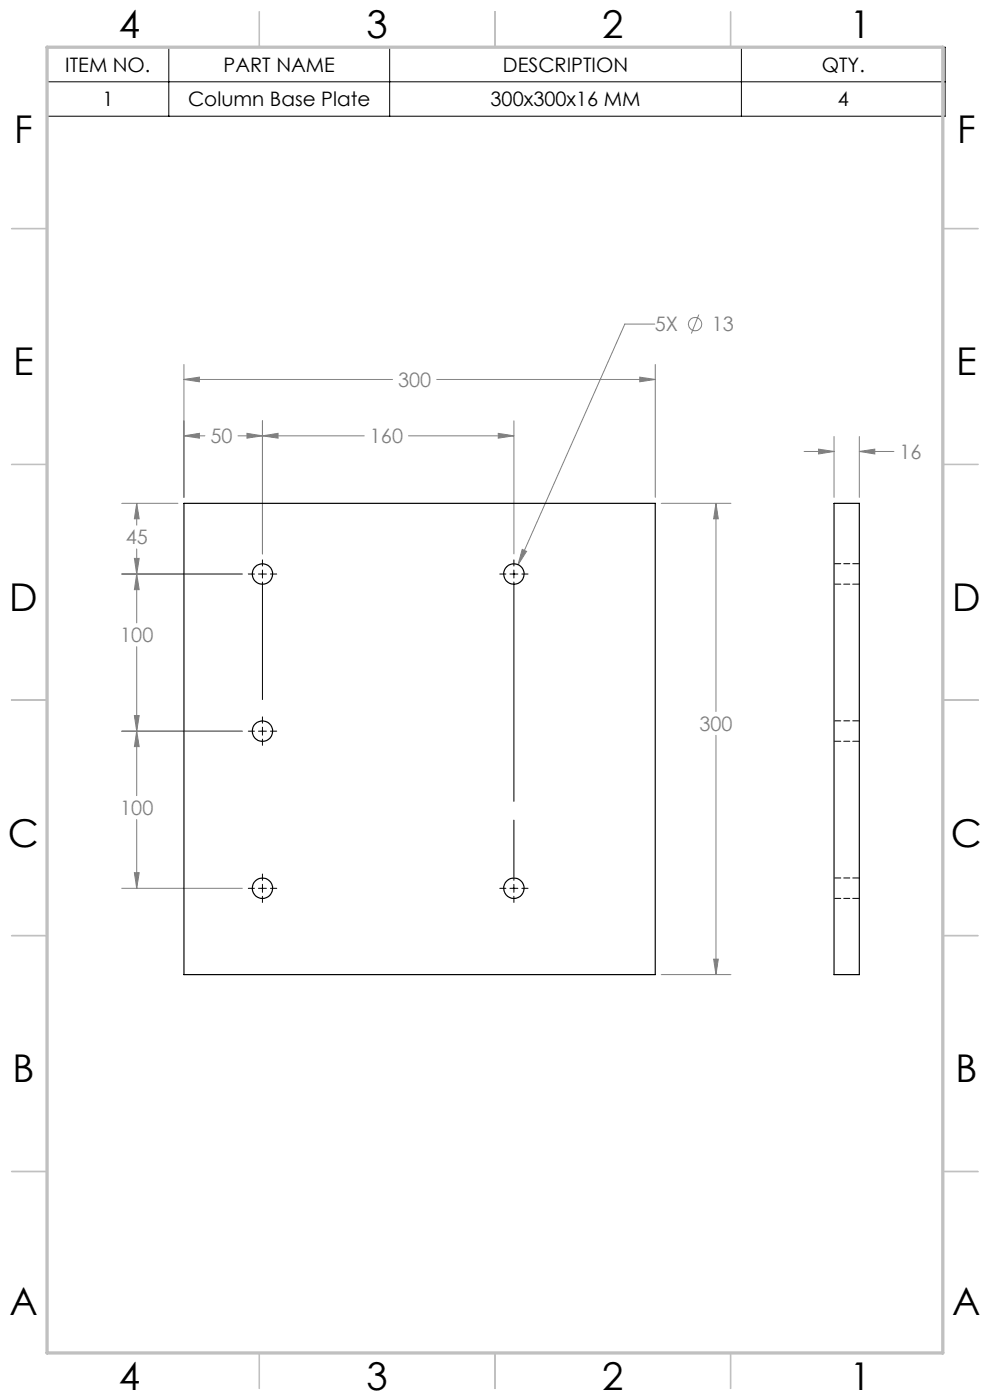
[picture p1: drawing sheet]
<svg xmlns="http://www.w3.org/2000/svg" width="210mm" height="297mm" viewBox="0 0 210 297" stroke-linecap="round" stroke-linejoin="round" font-family="sans-serif">
<g fill="none" stroke="#808080" stroke-width=".21">
<path d="M39 77.3v28.2M138.9 68.8h-6.4l-22.6 51M139 77.3v28.2M148.2 66.7l-1.6 4.1M39 80.5l3.3-.5v1zM39 92.5l3.3-.6v1.1zM39 80.5h44.3M39 92.5h4.5M50.5 92.5h26.8M52.4 91.9l3.3 .6-3.3 .5zM55.7 92.5l3.3-.6v1.1zM55.7 89.3v28.2"/>
<path d="M86.6 92.5h22.4M92.6 80.5h46.4M105.7 91.9l3.3 .6-3.3 .5zM109 89.3v28.2M135.7 80l3.3 .5-3.3 .5zM170.6 95.8h6.3M173.6 95.3l3.3 .5-3.3 .5zM176.9 92.6v12.9M182.3 95.8l3.3-.5v1zM182.3 92.6v12.9M182.3 95.8h7.3M25.8 106.8h11.9"/>
<path d="M28.5 118.5h1l-.5 3.3zM29 106.8l.5 3.3h-1zM29 106.8v4.6M29 116.4v15.7M110.8 116.6l.9 .4-1.8 2.8zM140.3 106.8h14.7M151.9 106.8l.5 3.3h-1zM151.9 106.8v44.2M25.8 121.8h25.6M29 121.8l.5 3.3h-1zM29 137.2v31.6M25.8 155.1h25.6"/>
<path d="M28.5 151.8h1l-.5 3.3zM29 155.1l.5 3.3h-1zM151.9 156v50.8M29 173.8v14.7M25.8 188.5h25.6M28.5 185.1h1l-.5 3.4zM140.3 206.8h14.7M151.4 203.5h1l-.5 3.3z"/>
<circle cx="147.4" cy="68.8" r="1.4"/>
</g>
<g fill="none" stroke="#000" stroke-width=".21">
<path d="M9.9 10h190.6v14.7h-190.6zM9.9 17.4h190.6M35.8 10v14.7M82.7 10v14.7M157.3 10v14.7M55.7 118.8v1.3M109 118.8v1.3M52.7 121.8h1.3M54.8 121.8h1.7M55.7 120.9v1.7M55.7 123.5v24.9M57.4 121.8h1.3"/>
<path d="M106 121.8h1.3M108.2 121.8h1.7M109 120.9v1.7M109 123.5v46.5M110.7 121.8h1.3M52.7 155.1h1.3M54.8 155.1h1.7M55.7 152.1v1.3M55.7 154.3v1.7M55.7 156.8v1.3M57.4 155.1h1.3M109 174v12.8"/>
<path d="M52.7 188.5h1.3M54.8 188.5h1.7M55.7 185.4v1.4M55.7 187.6v1.7M55.7 190.1v1.3M57.4 188.5h1.3M106 188.5h1.3M108.2 188.5h1.7M109 187.6v1.7M109 190.1v1.3M110.7 188.5h1.3"/>
</g>
<g fill="none" stroke="#c0c0c0" stroke-width=".35">
<path d="M55 2.5v7.5M105 2.5v7.5M155 2.5v7.5M2.5 48.5h7.5M200 48.5h7.5M2.5 98.5h7.5M200 98.5h7.5M2.5 148.5h7.5M200 148.5h7.5M2.5 198.5h7.5M200 198.5h7.5M2.5 248.5h7.5"/>
<path d="M200 248.5h7.5M55 287v7.5M105 287v7.5M155 287v7.5"/>
</g>
<path d="M10 10h190v277h-190z" fill="none" stroke="#c0c0c0" stroke-width=".7"/>
<path d="M135.7 80l3.3 .5-3.3 .5zM39 80.5l3.3-.5v1zM151.4 203.5h1l-.5 3.3zM151.9 106.8l.5 3.3h-1zM55.7 92.5l3.3-.6v1.1zM105.7 91.9l3.3 .6-3.3 .5zM29 121.8l.5 3.3h-1zM28.5 151.8h1l-.5 3.3zM29 155.1l.5 3.3h-1zM28.5 185.1h1l-.5 3.4zM29 106.8l.5 3.3h-1zM28.5 118.5h1l-.5 3.3zM52.4 91.9l3.3 .6-3.3 .5zM39 92.5l3.3-.6v1.1zM110.8 116.6l-.9 3.2 1.8-2.8zM173.6 95.3l3.3 .5-3.3 .5zM182.3 95.8l3.3-.5v1z" fill="#808080"/>
<g fill="none" stroke="#000" stroke-width=".25">
<path d="M39 106.8h100v100h-100zM176.9 106.8h5.4v100h-5.4z"/>
<circle cx="55.7" cy="121.8" r="2.17"/>
<circle cx="109" cy="121.8" r="2.17"/>
<circle cx="55.7" cy="155.1" r="2.17"/>
<circle cx="55.7" cy="188.4" r="2.17"/>
<circle cx="109" cy="188.4" r="2.17"/>
</g>
<path d="M182.3 119.6h-5.4M176.9 123.9h5.4M176.9 157.3h5.4M182.3 152.9h-5.4M176.9 190.6h5.4M182.3 186.3h-5.4" fill="none" stroke="#000" stroke-width=".21" stroke-dasharray="1.3 .6" stroke-dashoffset="-.1"/>
<g font-size="8.1">
<text x="25.2" y="8">4</text>
<text x="77.7" y="8">3</text>
<text x="127.7" y="8">2</text>
<text x="180.2" y="8">1</text>
<text x="3" y="30.4">F</text>
<text x="203" y="30.4">F</text>
<text x="2.8" y="79.6">E</text>
<text x="202.8" y="79.6">E</text>
<text x="2" y="129.6">D</text>
<text x="202" y="129.6">D</text>
<text x="1.7" y="179.6">C</text>
<text x="201.7" y="179.6">C</text>
<text x="2.7" y="229.6">B</text>
<text x="202.7" y="229.6">B</text>
<text x="2" y="278.9">A</text>
<text x="202" y="278.9">A</text>
<text x="25.2" y="295">4</text>
<text x="77.7" y="295">3</text>
<text x="127.7" y="295">2</text>
<text x="180.2" y="295">1</text>
</g>
<g font-size="4.2">
<text x="13.9" y="15.2">ITEM NO.</text>
<text x="47.4" y="15.2">PART NAME</text>
<text x="106.7" y="15.2">DESCRIPTION</text>
<text x="174.3" y="15.2">QTY.</text>
<text x="21.7" y="22.5">1</text>
<text x="39.9" y="22.5">Column Base Plate</text>
<text x="104.1" y="22.5">300x300x16 MM</text>
<text x="177.7" y="22.5">4</text>
</g>
<g font-size="4.2" fill="#808080">
<text x="138.9" y="70.3">5X</text>
<text x="151" y="70.3">13</text>
<text x="84.4" y="82.1">300</text>
<text x="44.6" y="94">50</text>
<text x="78.5" y="94">160</text>
<text x="190.8" y="97.4">16</text>
<text x="26.7" y="115.5">45</text>
<text x="25.5" y="136.3">100</text>
<text x="148.4" y="155.1">300</text>
<text x="25.5" y="172.9">100</text>
</g>
</svg>
